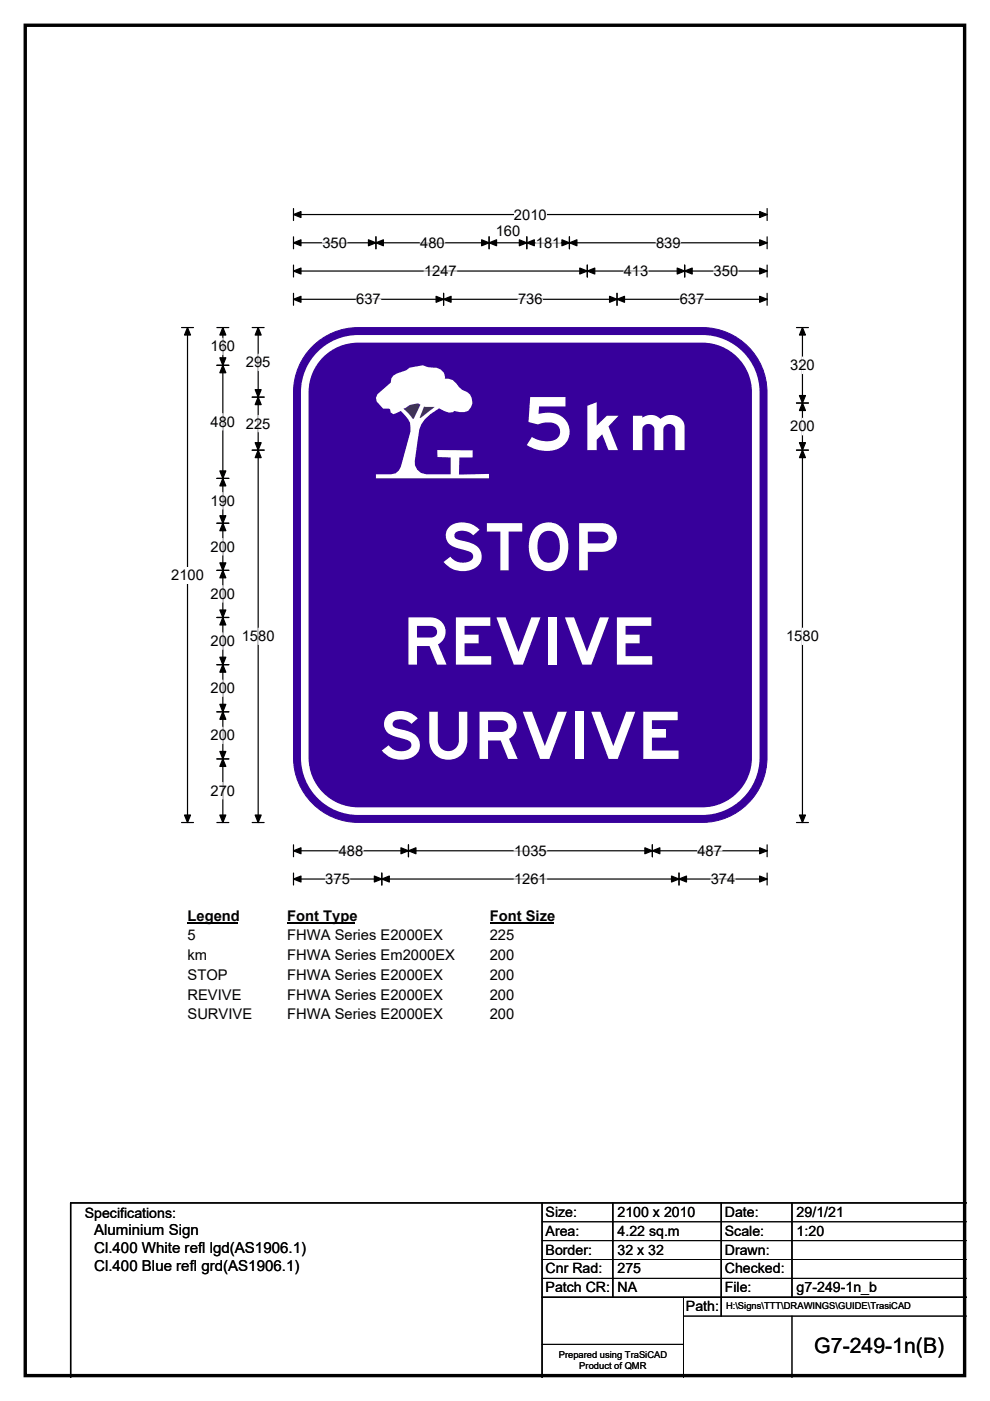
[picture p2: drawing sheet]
<svg xmlns="http://www.w3.org/2000/svg" width="210mm" height="297mm" viewBox="0 0 210 297" stroke-linecap="round" stroke-linejoin="round" font-family="sans-serif">
<path d="M5.4 5.4h199.2v286.3h-199.2z" fill="none" stroke="#000" stroke-width=".72"/>
<path d="M62.3 45.5h100.4M62.3 44.2v2.6M162.7 44.2v2.6" fill="none" stroke="#000" stroke-width=".25"/>
<path d="M62.3 45.5l1.5-.6v1.2zM161.1 44.9l1.6 .6-1.6 .6z" fill="#000" stroke="#000" stroke-width=".25"/>
<path d="M109 43.8h7v3.4h-7z" fill="#fff"/>
<g fill="none" stroke="#000" stroke-width=".25">
<path d="M62.3 51.5h100.4M62.3 50.2v2.5M62.3 56.2v2.5M62.3 57.5h100.4M79.7 50.2v2.5M103.7 50.2v2.5M111.7 50.2v2.5M120.8 50.2v2.5M124.6 56.2v2.5M145.2 56.2v2.5M162.7 50.2v2.5M162.7 56.2v2.5"/>
<path d="M38.5 69.4h2.5M39.8 69.4v105M62.3 62.2v2.5M62.3 63.5h100.4M94.1 62.2v2.5M130.9 62.2v2.5M162.7 62.2v2.5M38.5 174.4h2.5M62.3 179.1v2.6M86.6 179.1v2.6M138.4 179.1v2.6M162.7 179.1v2.6"/>
<path d="M62.3 185.1v2.5M62.3 180.4h100.4M62.3 186.4h100.4M81 185.1v2.5M144 185.1v2.5M162.7 185.1v2.5"/>
</g>
<g fill="#000" stroke="#000" stroke-width=".25">
<path d="M62.3 51.5l1.5-.7v1.3zM62.3 57.5l1.5-.7v1.3zM79.7 51.5l1.6-.7v1.3zM78.1 50.8l1.6 .7-1.6 .6zM102.2 50.8l1.5 .7-1.5 .6zM103.7 51.5l1.6-.7v1.3zM110.2 50.8l1.5 .7-1.5 .6zM111.7 51.5l1.6-.7v1.3zM119.2 50.8l1.6 .7-1.6 .6zM120.8 51.5l1.6-.7v1.3zM124.6 57.5l1.6-.7v1.3zM123 56.8l1.6 .7-1.6 .6z"/>
<path d="M143.6 56.8l1.6 .7-1.6 .6zM145.2 57.5l1.6-.7v1.3zM161.1 50.8l1.6 .7-1.6 .6zM161.1 56.8l1.6 .7-1.6 .6zM39.8 69.4l.6 1.6h-1.3zM62.3 63.5l1.5-.7v1.3zM94.1 63.5l1.6-.7v1.3zM92.5 62.8l1.6 .7-1.6 .6zM129.3 62.8l1.6 .7-1.6 .6zM130.9 63.5l1.6-.7v1.3zM161.1 62.8l1.6 .7-1.6 .6zM39.1 172.8h1.3l-.6 1.6z"/>
<path d="M62.3 180.4l1.5-.7v1.3zM62.3 186.4l1.5-.7v1.3zM81 186.4l1.6-.7v1.3zM79.4 185.7l1.6 .7-1.6 .6zM86.6 180.4l1.6-.7v1.3zM85 179.7l1.6 .7-1.6 .6zM136.8 179.7l1.6 .7-1.6 .6zM138.4 180.4l1.6-.7v1.3zM142.4 185.7l1.6 .7-1.6 .6zM144 186.4l1.6-.7v1.3zM161.1 179.7l1.6 .7-1.6 .6zM161.1 185.7l1.6 .7-1.6 .6z"/>
</g>
<g fill="none" stroke="#fff" stroke-width=".25">
<path d="M68.4 51.5h5.2M89.1 51.5h5.2M89.9 57.5h7M113.7 51.5h5.2M132.3 57.5h5.2M139.1 51.5h5.3M151.4 57.5h5.2M75.6 63.5h5.2M109.9 63.5h5.2M144.2 63.5h5.2M69 186.4h5.2M71.8 180.4h5.2"/>
<path d="M109 180.4h7M109 186.4h7M147.9 180.4h5.2M150.7 186.4h5.3"/>
</g>
<path d="M36.3 120.2h6.9v3.5h-6.9z" fill="#fff"/>
<g fill="none" stroke="#000" stroke-width=".25">
<path d="M46 77.4h2.5M46 69.4h2.5M47.3 69.4v105M53.5 69.4h2.5M54.8 69.4v105M168.9 69.4h2.6M170.2 69.4v105M53.5 84.2h2.5M53.5 95.4h2.5M168.9 95.4h2.6M168.9 85.4h2.6M46 101.4h2.5"/>
<path d="M46 110.9h2.5M46 120.9h2.5M46 130.9h2.5M46 140.9h2.5M46 150.9h2.5M46 160.9h2.5M46 174.4h2.5M53.5 174.4h2.5M168.9 174.4h2.6"/>
</g>
<g fill="#000" stroke="#000" stroke-width=".25">
<path d="M47.3 77.4l.6 1.6h-1.3zM47.3 69.4l.6 1.6h-1.3zM46.6 75.9h1.3l-.6 1.5zM54.8 69.4l.6 1.6h-1.3zM170.2 69.4l.6 1.6h-1.2zM54.8 84.2l.6 1.6h-1.3zM54.1 93.9h1.3l-.6 1.5zM54.1 82.6h1.3l-.6 1.6zM54.8 95.4l.6 1.6h-1.3zM170.2 85.4l.6 1.6h-1.2zM169.6 93.9h1.2l-.6 1.5zM169.6 83.9h1.2l-.6 1.5z"/>
<path d="M170.2 95.4l.6 1.6h-1.2zM46.6 99.8h1.3l-.6 1.6zM47.3 101.4l.6 1.6h-1.3zM46.6 109.3h1.3l-.6 1.6zM47.3 110.9l.6 1.6h-1.3zM46.6 119.3h1.3l-.6 1.6zM47.3 120.9l.6 1.6h-1.3zM46.6 129.3h1.3l-.6 1.6zM47.3 130.9l.6 1.6h-1.3zM46.6 139.3h1.3l-.6 1.6zM47.3 140.9l.6 1.6h-1.3zM46.6 149.3h1.3l-.6 1.6z"/>
<path d="M47.3 150.9l.6 1.6h-1.3zM46.6 159.3h1.3l-.6 1.6zM47.3 160.9l.6 1.6h-1.3zM46.6 172.8h1.3l-.6 1.6zM54.1 172.8h1.3l-.6 1.6zM169.6 172.8h1.2l-.6 1.6z"/>
</g>
<g fill="none" stroke="#fff" stroke-width=".25">
<path d="M47.3 71.7v3.5M54.8 75.1v3.5M170.2 75.7v3.5M47.3 87.7v3.5M54.8 88.1v3.5M170.2 88.7v3.5M47.3 104.4v3.5M47.3 114.2v3.5M47.3 124.2v3.5M47.3 134.2v3.5M54.8 133.2v3.5M170.2 133.2v3.5"/>
<path d="M47.3 144.2v3.5M47.3 154.2v3.4M47.3 165.9v3.5"/>
</g>
<path d="M39.8 192.4h10.7v3.5h-10.7z" fill="#fff"/>
<path d="M39.8 195.7h10.7" fill="none" stroke="#000" stroke-width=".32"/>
<path d="M60.9 192.4h14.4v3.5h-14.4z" fill="#fff"/>
<path d="M60.9 195.7h14.4" fill="none" stroke="#000" stroke-width=".32"/>
<path d="M103.9 192.4h13.4v3.5h-13.4z" fill="#fff"/>
<path d="M103.9 195.7h13.4" fill="none" stroke="#000" stroke-width=".32"/>
<g fill="#fff">
<path d="M39.8 196.6h1.7v3.4h-1.7z"/>
<path d="M60.9 196.6h32.9v3.4h-32.9z"/>
<path d="M103.9 196.6h5.2v3.4h-5.2z"/>
<path d="M39.8 200.7h4.1v3.5h-4.1z"/>
<path d="M60.9 200.7h35.5v3.5h-35.5z"/>
<path d="M103.9 200.7h5.2v3.5h-5.2z"/>
<path d="M39.8 204.9h8.4v3.5h-8.4z"/>
<path d="M60.9 204.9h32.9v3.5h-32.9z"/>
<path d="M103.9 204.9h5.2v3.5h-5.2z"/>
<path d="M39.8 209.1h11.4v3.5h-11.4z"/>
<path d="M60.9 209.1h32.9v3.5h-32.9z"/>
<path d="M103.9 209.1h5.2v3.5h-5.2z"/>
<path d="M39.8 213.3h13.6v3.5h-13.6z"/>
<path d="M60.9 213.3h32.9v3.5h-32.9z"/>
<path d="M103.9 213.3h5.2v3.5h-5.2z"/>
</g>
<path d="M65.8 74a13.7 13.7 0 0 1 10.2-4.6h72.9a13.7 13.7 0 0 1 13.8 13.8v77.4a13.8 13.8 0 0 1-13.8 13.8h-72.9a13.7 13.7 0 0 1-13.7-13.8v-77.4a13.7 13.7 0 0 1 3.5-9.2z" fill-rule="evenodd" fill="#37009b" stroke="#37009b" stroke-width=".21"/>
<path d="M68 75.2a11.3 11.3 0 0 1 8-3.4h72.9a11.3 11.3 0 0 1 11.4 11.4v77.4a11.3 11.3 0 0 1-11.4 11.4h-72.9a11.3 11.3 0 0 1-11.4-11.4v-77.4a11.3 11.3 0 0 1 3.4-8z" fill="none" stroke="#fff" stroke-width="1.6"/>
<path d="M83.4 79.7l.7-.5 2-.7 .8-.5 2.8-.6 1.1 .5 1.1 .1a2.13 2.13 0 0 1 2.4 2.3 2.84 2.84 0 0 1 3 1.8l.7 .6a2.53 2.53 0 0 1 2.1 1.8 2.53 2.53 0 0 1-.8 2.6l-.8 .3h-1l-1.1-.3-.3 .3-.9 .1-2.1-.9a7.2 7.2 0 0 0-4.4 6.2l-.7 4.9a2.55 2.55 0 0 0 2.4 2.9h5.2v-3.6l-2.8-.1-.1-1.5 7.5 .1v1.5h-2.8l-.1 3.6 6.4-.1v.9h-24v-.8h3.3l.9-.2 .7-.7 .4-.7 2.1-7.5a3.4 3.4 0 0 0-1.1-3.3l-1-1.1-1.6 .7-.5-.4-.2-.6-.2-.2h-1.2l-1.4-1.5-.2-.8 .4-.7 2.8-2.5 .1-.9z" fill-rule="evenodd" fill="#fff"/>
<g fill="#3d2377">
<path d="M85.6 86.6l.4-.1a3.6 3.6 0 0 1 2.7-1l.5 .3-1.5 3-.2-.1-.9-1.1z" fill-rule="evenodd"/>
<path d="M89.9 86.2l2.3 .1-3 2.3-.2-.1z" fill-rule="evenodd"/>
</g>
<path d="M115 255v37M130 255v20M153 255v24M168 255v20M205 255h-190v37M115 275h90" fill="none" stroke="#000" stroke-width=".3"/>
<path d="M115 259h90M115 263h90M115 267h90M115 271h90M145 279h60M145 275v17M168 279v13M115 285h30" fill="none" stroke="#000" stroke-width=".21"/>
<text font-size="15.6" fill="#fff" x="111" y="95.4">5</text>
<g font-size="13.9" fill="#fff">
<text x="122.6" y="95.4">km</text>
<text x="93.4" y="120.9">STOP</text>
<text x="85.3" y="140.9">REVIVE</text>
<text x="80.3" y="160.9">SURVIVE</text>
</g>
<text font-size="4.5" x="172.7" y="286.9">G7-249-1n(B)</text>
<g font-size="3.2">
<text x="20" y="261.9">Aluminium Sign</text>
<text x="20" y="265.7">Cl.400 White refl lgd(AS1906.1)</text>
<text x="20" y="269.6">Cl.400 Blue refl grd(AS1906.1)</text>
</g>
<g font-size="3.1">
<text x="109" y="46.5">2010</text>
<text x="68.4" y="52.5">350</text>
<text x="89.1" y="52.5">480</text>
<text x="105.1" y="50.1">160</text>
<text x="113.7" y="52.5">181</text>
<text x="139.1" y="52.5">839</text>
<text x="89.9" y="58.5">1247</text>
<text x="132.3" y="58.5">413</text>
<text x="151.4" y="58.5">350</text>
<text x="75.6" y="64.5">637</text>
<text x="109.9" y="64.5">736</text>
<text x="144.2" y="64.5">637</text>
<text x="44.7" y="74.5">160</text>
<text x="52.2" y="77.9">295</text>
<text x="167.6" y="78.5">320</text>
<text x="44.7" y="90.5">480</text>
<text x="52.2" y="90.9">225</text>
<text x="167.6" y="91.5">200</text>
<text x="44.7" y="107.2">190</text>
<text x="44.7" y="117">200</text>
<text x="36.3" y="123">2100</text>
<text x="44.7" y="127">200</text>
<text x="44.7" y="137">200</text>
<text x="51.3" y="136">1580</text>
<text x="166.7" y="136">1580</text>
<text x="44.7" y="147">200</text>
<text x="44.7" y="157">200</text>
<text x="44.7" y="168.7">270</text>
<text x="71.8" y="181.4">488</text>
<text x="109" y="181.4">1035</text>
<text x="147.9" y="181.4">487</text>
<text x="69" y="187.4">375</text>
<text x="109" y="187.4">1261</text>
<text x="150.7" y="187.4">374</text>
<text x="39.8" y="195.2">Legend</text>
<text x="60.9" y="195.2">Font Type</text>
<text x="103.9" y="195.2">Font Size</text>
<text x="39.8" y="199.3">5</text>
<text x="39.8" y="203.5">km</text>
<text x="60.9" y="199.3">FHWA Series E2000EX</text>
<text x="60.9" y="203.5">FHWA Series Em2000EX</text>
<text x="103.9" y="199.3">225</text>
<text x="103.9" y="203.5">200</text>
<text x="39.8" y="207.7">STOP</text>
<text x="60.9" y="207.7">FHWA Series E2000EX</text>
<text x="103.9" y="207.7">200</text>
<text x="39.8" y="211.9">REVIVE</text>
<text x="60.9" y="211.9">FHWA Series E2000EX</text>
<text x="103.9" y="211.9">200</text>
<text x="39.8" y="216.1">SURVIVE</text>
<text x="60.9" y="216.1">FHWA Series E2000EX</text>
<text x="103.9" y="216.1">200</text>
</g>
<g font-size="3">
<text x="115.7" y="258">Size:</text>
<text x="131" y="258">2100 x 2010</text>
<text x="153.7" y="258">Date:</text>
<text x="169" y="258">29/1/21</text>
<text x="18" y="258.2">Specifications:</text>
<text x="115.7" y="262">Area:</text>
<text x="131" y="262">4.22 sq.m</text>
<text x="153.7" y="262">Scale:</text>
<text x="169" y="262">1:20</text>
<text x="115.7" y="266">Border:</text>
<text x="115.7" y="270">Cnr Rad:</text>
<text x="131" y="266">32 x 32</text>
<text x="131" y="270">275</text>
<text x="153.7" y="266">Drawn:</text>
<text x="153.7" y="270">Checked:</text>
<text x="115.7" y="274">Patch CR:</text>
<text x="131" y="274">NA</text>
<text x="153.7" y="274">File:</text>
<text x="169" y="274">g7-249-1n_b</text>
<text x="145.5" y="278">Path:</text>
</g>
<g font-size="2">
<text x="154" y="277.6">H:\Signs\TTT\DRAWINGS\GUIDE\TrasiCAD</text>
<text x="118.5" y="287.8">Prepared using TraSiCAD</text>
<text x="122.9" y="290.2">Product of QMR</text>
</g>
</svg>
